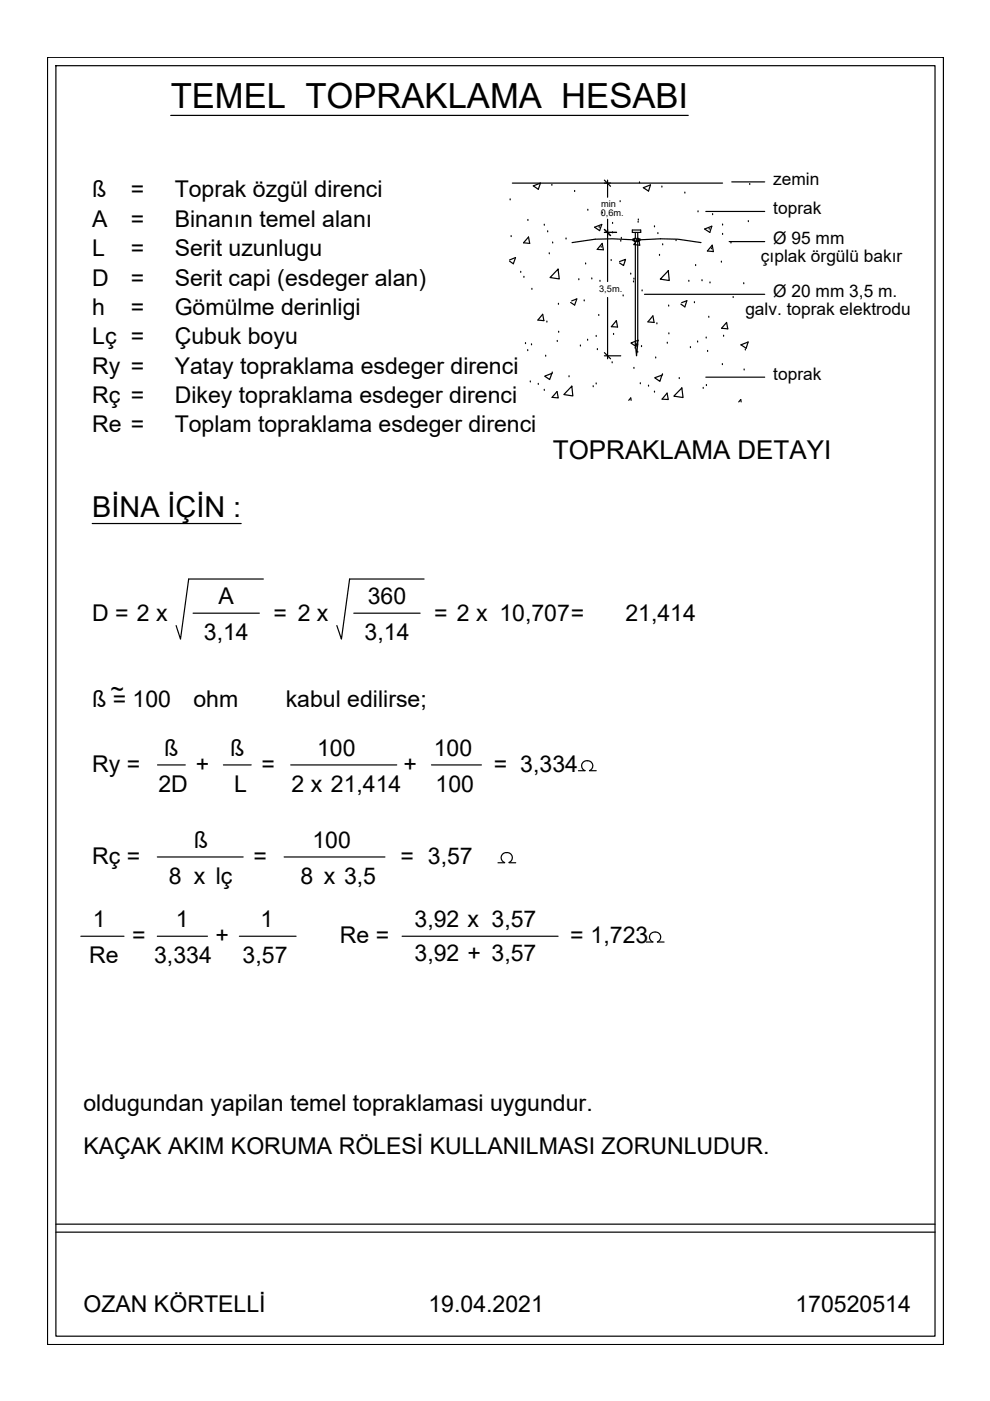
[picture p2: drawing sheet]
<svg xmlns="http://www.w3.org/2000/svg" width="210mm" height="297mm" viewBox="0 0 210 297" stroke-linecap="round" stroke-linejoin="round" font-family="sans-serif">
<!-- layer: ereve -->
<path d="M10.1 12.1h189.9v273h-189.9zM11.9 13.9h186.3v269.4h-186.3zM11.9 259.5h186.3M11.9 261.2h186.3" fill="none" stroke="#000" stroke-width=".25"/>
<!-- layer: SEMBOL -->
<g fill="none" stroke="#000" stroke-width=".25">
<path d="M40.9 130h14.1M55.8 122.8h-15.8l-1.7 12.7-1-2.9M75 130h14.1M89.9 122.8h-15.8l-1.7 12.7-1-2.9M33.4 162.2h5.9M47.4 162.2h5.9M61.6 162.2h22.5M91.5 162.2h10.6M122.6 163.4h1.4M124 163.4a1.1 1.1 0 0 1-.4-1.7 1.1 1.1 0 0 1 1.8 0 1.1 1.1 0 0 1-.4 1.7M125 163.4h1.4M17.1 198.5h9.2"/>
<path d="M33.4 181.7h18.2M33.4 198.5h10.6M50.8 198.5h12M60.2 181.7h21.4M85.3 198.5h33M105.6 182.9h1.4M107 182.9a1.1 1.1 0 0 1-.4-1.7 1.1 1.1 0 0 1 1.7 0 1.1 1.1 0 0 1-.4 1.7M108 182.9h1.3M139.4 199.7a1.1 1.1 0 0 0 .4-1.7 1.1 1.1 0 0 0-1.8 0 1.1 1.1 0 0 0 .4 1.7h-1.4M139.4 199.7h1.4"/>
</g>
<path d="M36.2 24.5h109.7M19.6 111h31.5" fill="none" stroke="#000" stroke-width=".25"/>
<g fill="none" stroke="#000" stroke-width=".25">
<path d="M108.6 38.8h44.6M113.1 39.4l1.5-.6-.5 1.3zM117 39.3h.1M128.1 38.2l1.4 1.3M128.8 38.2v3.6M135.6 38.8h.1M136.4 39.8l1.5-.6-.4 1.3zM140.3 39.7h.1M155.2 38.6h6.9M159 39.1h.1M108 55.1l1.3-.5-.5 1.3-.8-.5M108.2 42.4h.1"/>
<path d="M108.4 50.2h.1M110.4 57.7h.1M111.1 58.8h.1M111.9 46.7h.1M112.1 50.2l.2 1.4-1.3-.1zM115.4 47.8h.1M116.1 49.1h.1M116.5 53.8h.1M117.2 51.5h.1M118.3 57.1l.3 2-2-.3zM120 50.7h.1M121.8 40.6h.1"/>
<path d="M122.7 59.3h.1M124.2 56h.1M124.6 44.6h.1M125.5 59.1h.1M126.1 48.2l1.5-.6-.5 1.3zM127 48.2h.1M127.2 59.6h.1M127.5 52.4h.1M127.7 51.6l.2 1.4-1.3-.1zM127.7 45.2h.1M128.1 49.3h2.6M128.1 48.6l1.4 1.4"/>
<path d="M128.8 46.5v13.2M129.6 55.2h.1M129.9 49.4h.1M129.9 47.4h.1M131.4 55.5l1.2-.5-.4 1.3-.8-.5M131.5 42.8h.1M131.6 51.1h.1M131.7 50.5h.1M133.7 58.1h.1M134.1 48.8h1.7v.5h-1.7zM134.2 50.8h.1M134.2 50.8l-4.3-.2-3.7 .1-4.9 .7"/>
<path d="M134.3 59.8h.1M134.4 59.2h.1M134.5 50.5h.4v.7h-.4zM134.5 50.7h-.3v.3h.3M134.7 49.3v1.2M134.7 51.2v21.8M135 50.5h.4v.7h-.4zM135.2 49.3v1.2M135.2 51.2v21.8M135.3 47.1h.1M135.3 46.7h.1M135.4 50.6l.2 1.4-1.2-.1z"/>
<path d="M135.4 50.7h.3v.3h-.3M135.7 50.8l4.3-.2 3.7 .1 4.9 .7M135.7 50.8h.1M138.8 48.1h.1M139.5 49.5h.1M139.8 54.1h.1M140.5 51.9h.1M141.7 57.4l.2 2.1-1.9-.3zM143.3 51h.1M145.2 40.9h.1M146.1 59.6h.1M147.5 56.3h.1"/>
<path d="M148 44.9h.1M148.8 59.5h.1M149.4 48.6l1.5-.6-.4 1.3zM149.6 44.8h12.5M150.4 48.6h.1M150.5 60h.1M150.8 52.7h.1M151 52l.3 1.3-1.3-.1zM151.1 45.5h.1M153 55.6h.1M153.2 49.7h.1M153.2 47.7h.1"/>
<path d="M154.6 51.2h7.5M155 51.5h.1M158.7 47h.1M111.4 72.9h.1M111.9 74.3h.1M112.7 73.1h.1M112.8 61.3h.1M115.1 66.6l.2 1.4-1.3-.1zM115.5 79.8l1.5-.6-.5 1.3zM115.7 75.5h.1M116 68.3h.1M117.1 79.1h.1"/>
<path d="M118.2 72.4h.1M118.4 64.5h.1M118.4 70.4h.1M120.7 79.9h.1M121.2 63.8l1.1-.4-.5 1.3-.8-.6M123.1 73.4h.1M123.9 63.8h.1M124.6 72.1h.1M126.4 71.3h.1M126.7 74.1h.1M127 66.9h.1M128.1 74.8l1.4 1.3"/>
<path d="M128.1 75.4h3.5M128.8 63.1v13M129.8 76.9h.1M130.1 70.9h.1M130.7 68l.2 1.3h-1.3zM132.1 62.7h.1M133.8 72.7l1.5-.6-.5 1.3zM134.4 78.1h.1M134.7 73.8h.1M134.7 73h.5l-.2 2.4zM134.8 73.2h.1M135.2 74.7h.1"/>
<path d="M136 73.5h.1M136.1 61.7h.1M136.7 62.4h25.4M138.4 67l.3 1.4-1.3-.2zM139 75.9h.1M139.3 68.7h.1M140.5 79.5h.1M141.5 72.8h.1M141.8 64.9h.1M141.8 70.8h.1M144.5 64.2l1.1-.4-.4 1.3-.8-.6M146.4 73.7h.1"/>
<path d="M147.2 64.2h.1M147.9 72.5h.1M149.6 80h12.5M149.7 71.7h.1M150 74.5h.1M150.3 67.3h.1M153.2 77.3h.1M153.4 71.3h.1M154.1 68.4l.2 1.3-1.3-.1zM155.4 63.1h.1M157.1 73.1l1.5-.6-.4 1.3zM157.7 60.2h.1"/>
<path d="M157.8 78.4h.1M158 74.2h.1M112.4 81h.1M114.1 81.5h.1M115.4 82.8h.1M118.1 83l.3 1.4-1.3-.2zM121.2 81.9l.3 2-2-.2zM125.8 82h.1M126.4 81.4h.1M133.3 84.9l.4-.5 .1 .5M135.8 81.4h.1M137.5 81.9h.1"/>
<path d="M138.8 83.1h.1M138.8 80.1l1.5-.6-.4 1.4zM141.4 83.4l.3 1.3-1.3-.1zM144 80.3h.1M144.6 82.3l.2 2-1.9-.3zM149.1 82.3h.1M149.8 81.7h.1M156.6 85.2l.5-.5v.5"/>
</g>
<text font-size="7.3" x="36.2" y="22.9">TEMEL TOPRAKLAMA HESABI</text>
<text font-size="6.1" x="19.6" y="109.7">BİNA İÇİN :</text>
<text font-size="5.5" x="117.2" y="97.3">TOPRAKLAMA DETAYI</text>
<g font-size="4.9">
<text x="19.6" y="41.9">ß</text>
<text x="27.7" y="41.9">=</text>
<text x="37" y="41.9">Toprak özgül direnci</text>
<text x="19.6" y="48.1">A</text>
<text x="27.7" y="48.1">=</text>
<text x="37" y="48.1">Binanın temel alanı</text>
<text x="19.6" y="54.4">L</text>
<text x="27.7" y="54.4">=</text>
<text x="37" y="54.4">Serit uzunlugu</text>
<text x="19.6" y="60.6">D</text>
<text x="27.7" y="60.6">=</text>
<text x="37" y="60.6">Serit capi (esdeger alan)</text>
<text x="19.6" y="66.8">h</text>
<text x="27.7" y="66.8">=</text>
<text x="37" y="66.8">Gömülme derinligi</text>
<text x="19.6" y="73">Lç =</text>
<text x="37" y="73">Çubuk boyu</text>
<text x="19.6" y="79.2">Ry =</text>
<text x="37" y="79.2">Yatay topraklama esdeger direnci</text>
<text x="19.6" y="85.4">Rç =</text>
<text x="37" y="85.4">Dikey topraklama esdeger direnci</text>
<text x="19.6" y="91.7">Re =</text>
<text x="37" y="91.7">Toplam topraklama esdeger direnci</text>
<text x="19.6" y="131.7">D = 2 x</text>
<text x="46.4" y="128.1">A</text>
<text x="58" y="131.7">= 2 x</text>
<text x="78" y="128.1">360</text>
<text x="92" y="131.7">= 2 x 10,707=</text>
<text x="132.6" y="131.7">21,414</text>
<text x="43.2" y="135.7">3,14</text>
<text x="77.3" y="135.7">3,14</text>
<text x="19.6" y="150">ß = 100</text>
<text x="23.5" y="147.8">~</text>
<text x="41" y="150">ohm</text>
<text x="60.6" y="150">kabul edilirse;</text>
<text x="34.8" y="160.3">ß</text>
<text x="48.8" y="160.3">ß</text>
<text x="67.2" y="160.3">100</text>
<text x="91.9" y="160.3">100</text>
<text x="19.6" y="163.7">Ry =</text>
<text x="33.6" y="167.9">2D</text>
<text x="41.5" y="163.7">+</text>
<text x="49.7" y="167.9">L</text>
<text x="55.5" y="163.7">=</text>
<text x="61.8" y="167.9">2 x 21,414</text>
<text x="85.6" y="163.7">+</text>
<text x="92.4" y="167.9">100</text>
<text x="104.7" y="163.7">= 3,334</text>
<text x="41.1" y="179.8">ß</text>
<text x="66.3" y="179.8">100</text>
<text x="19.6" y="183.1">Rç =</text>
<text x="53.7" y="183.1">=</text>
<text x="84.9" y="183.1">= 3,57</text>
<text x="35.8" y="187.4">8 x lç</text>
<text x="63.7" y="187.4">8 x 3,5</text>
<text x="19.7" y="196.6">1</text>
<text x="37.3" y="196.6">1</text>
<text x="55.2" y="196.6">1</text>
<text x="87.9" y="196.6">3,92 x 3,57</text>
<text x="28" y="200">=</text>
<text x="45.7" y="200">+</text>
<text x="72.1" y="200">Re =</text>
<text x="87.9" y="203.8">3,92 + 3,57</text>
<text x="120.9" y="200">= 1,723</text>
<text x="18.9" y="204.2">Re</text>
<text x="32.7" y="204.2">3,334</text>
<text x="51.4" y="204.2">3,57</text>
<text x="17.7" y="235.5">oldugundan yapilan temel topraklamasi uygundur.</text>
<text x="17.7" y="244.7">KAÇAK AKIM KORUMA RÖLESİ KULLANILMASI ZORUNLUDUR.</text>
<text x="17.7" y="278.2">OZAN KÖRTELLİ</text>
<text x="90.8" y="278.2">19.04.2021</text>
<text x="168.7" y="278.2">170520514</text>
</g>
<g font-size="3.7">
<text x="164" y="39.2">zemin</text>
<text x="164" y="45.4">toprak</text>
<text x="164" y="51.8">Ø 95 mm</text>
<text x="161.3" y="55.5">çıplak örgülü bakır</text>
<text x="164" y="63">Ø 20 mm 3,5 m.</text>
<text x="158" y="66.7">galv. toprak elektrodu</text>
<text x="164" y="80.5">toprak</text>
</g>
<g font-size="2">
<text x="127.4" y="45.9">0,6m.</text>
<text x="127.5" y="44">min</text>
<text x="127" y="61.9">3,5m.</text>
</g>
</svg>
